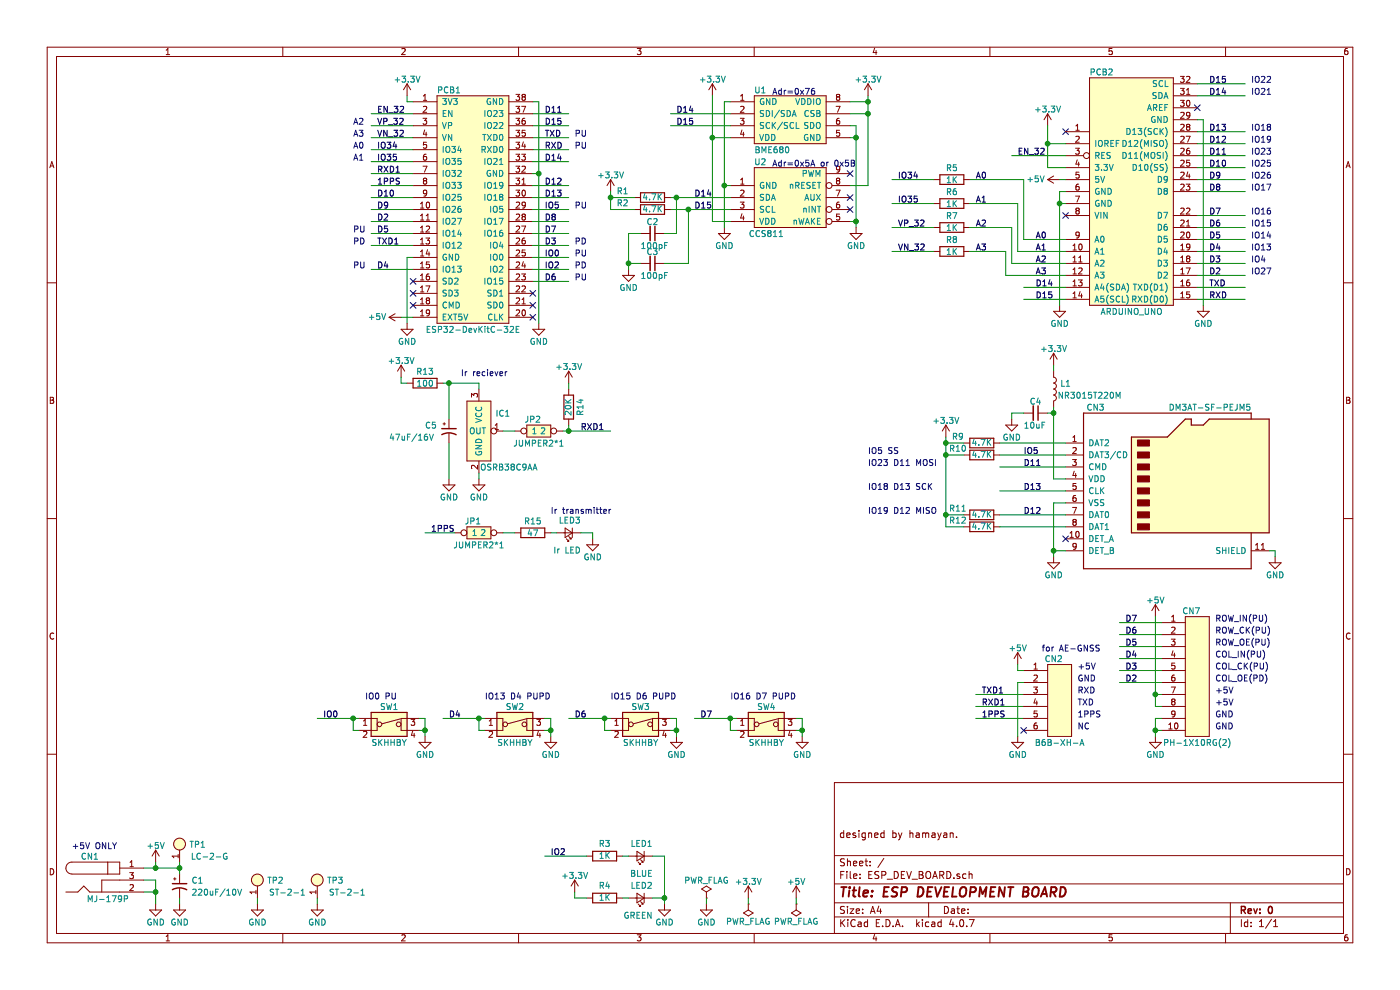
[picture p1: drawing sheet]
EESchema Schematic File Version 2
LIBS:power
LIBS:pcb_esp32-devkitc-32e
LIBS:pcb_ae-esp-wroom02-dev
LIBS:pcb_nucleo64_arduino
LIBS:cn_connectors
LIBS:cn_MJ-179P
LIBS:c_np_small
LIBS:cp1_small
LIBS:tb_lc-2-g
LIBS:led_LED3MM
LIBS:r_register
LIBS:pcb_arduino_uno
LIBS:cn_micro_sd_card_det
LIBS:l_Inductor
LIBS:sw_skhhby
LIBS:pcb_ae-gnss
LIBS:cn_ch005-2032lf
LIBS:pcb_bme680_strawberry-linux
LIBS:pcb_ccs811_strawberry-linux
LIBS:ic_osrb38c9aa
LIBS:jp_JUMPER
LIBS:ESP_DEV_BOARD-cache
EELAYER 25 0
EELAYER END
$Descr A4 11693 8268
encoding utf-8
Sheet 1 1
Title "ESP DEVELOPMENT BOARD"
Date ""
Rev "0"
Comp ""
Comment1 "designed by hamayan."
Comment2 ""
Comment3 ""
Comment4 ""
$EndDescr
$Comp
L pcb_ESP32-DevKitC-32E PCB1
U 1 1
P 3950 1750
F 0 "PCB1" H 3750 2750 50  0000 C CNN
F 1 "ESP32-DevKitC-32E" H 3950 750 50  0000 C CNN
F 2 "A01myFootPrint:pcb_ESP32-DevKitC" H 4050 1600 60  0001 C CNN
F 3 "" H 4050 1600 60  0001 C CNN
	1    3950 1750
	1    0    0    -1  
$EndComp
$Comp
L +3.3V #PWR01
U 1 1
P 6250 7500
F 0 "#PWR01" H 6250 7350 50  0001 C CNN
F 1 "+3.3V" H 6250 7640 50  0000 C CNN
F 2 "" H 6250 7500 50  0001 C CNN
F 3 "" H 6250 7500 50  0001 C CNN
	1    6250 7500
	1    0    0    -1  
$EndComp
$Comp
L +5V #PWR02
U 1 1
P 6650 7500
F 0 "#PWR02" H 6650 7350 50  0001 C CNN
F 1 "+5V" H 6650 7640 50  0000 C CNN
F 2 "" H 6650 7500 50  0001 C CNN
F 3 "" H 6650 7500 50  0001 C CNN
	1    6650 7500
	1    0    0    -1  
$EndComp
$Comp
L GND #PWR03
U 1 1
P 5900 7550
F 0 "#PWR03" H 5900 7300 50  0001 C CNN
F 1 "GND" H 5900 7400 50  0000 C CNN
F 2 "" H 5900 7550 50  0001 C CNN
F 3 "" H 5900 7550 50  0001 C CNN
	1    5900 7550
	1    0    0    -1  
$EndComp
$Comp
L PWR_FLAG #FLG04
U 1 1
P 5900 7500
F 0 "#FLG04" H 5900 7575 50  0001 C CNN
F 1 "PWR_FLAG" H 5900 7650 50  0000 C CNN
F 2 "" H 5900 7500 50  0001 C CNN
F 3 "" H 5900 7500 50  0001 C CNN
	1    5900 7500
	1    0    0    -1  
$EndComp
$Comp
L PWR_FLAG #FLG05
U 1 1
P 6250 7550
F 0 "#FLG05" H 6250 7625 50  0001 C CNN
F 1 "PWR_FLAG" H 6250 7700 50  0000 C CNN
F 2 "" H 6250 7550 50  0001 C CNN
F 3 "" H 6250 7550 50  0001 C CNN
	1    6250 7550
	-1   0    0    1   
$EndComp
$Comp
L PWR_FLAG #FLG06
U 1 1
P 6650 7550
F 0 "#FLG06" H 6650 7625 50  0001 C CNN
F 1 "PWR_FLAG" H 6650 7700 50  0000 C CNN
F 2 "" H 6650 7550 50  0001 C CNN
F 3 "" H 6650 7550 50  0001 C CNN
	1    6650 7550
	-1   0    0    1   
$EndComp
$Comp
L BARREL_JACK CN1
U 1 1
P 900 7350
F 0 "CN1" H 750 7550 50  0000 C CNN
F 1 "MJ-179P" H 900 7195 50  0000 C CNN
F 2 "A01myFootPrint:MJ-179P" H 900 7350 50  0001 C CNN
F 3 "" H 900 7350 50  0001 C CNN
	1    900  7350
	1    0    0    -1  
$EndComp
$Comp
L GND #PWR07
U 1 1
P 1300 7550
F 0 "#PWR07" H 1300 7300 50  0001 C CNN
F 1 "GND" H 1300 7400 50  0000 C CNN
F 2 "" H 1300 7550 50  0001 C CNN
F 3 "" H 1300 7550 50  0001 C CNN
	1    1300 7550
	1    0    0    -1  
$EndComp
Text Notes 600  7100 0    50   ~ 0
+5V ONLY\n
$Comp
L +5V #PWR08
U 1 1
P 1300 7200
F 0 "#PWR08" H 1300 7050 50  0001 C CNN
F 1 "+5V" H 1300 7340 50  0000 C CNN
F 2 "" H 1300 7200 50  0001 C CNN
F 3 "" H 1300 7200 50  0001 C CNN
	1    1300 7200
	1    0    0    -1  
$EndComp
$Comp
L CP1_Small C1
U 1 1
P 1500 7400
F 0 "C1" H 1600 7450 50  0000 L CNN
F 1 "220uF/10V" H 1600 7350 50  0000 L CNN
F 2 "A01myFootPrint:CP_Radial_D8.25mm_P3.80mm" H 1500 7400 50  0001 C CNN
F 3 "" H 1500 7400 50  0001 C CNN
	1    1500 7400
	1    0    0    -1  
$EndComp
$Comp
L GND #PWR09
U 1 1
P 1500 7550
F 0 "#PWR09" H 1500 7300 50  0001 C CNN
F 1 "GND" H 1500 7400 50  0000 C CNN
F 2 "" H 1500 7550 50  0001 C CNN
F 3 "" H 1500 7550 50  0001 C CNN
	1    1500 7550
	1    0    0    -1  
$EndComp
$Comp
L LC-2-G TP2
U 1 1
P 2150 7350
F 0 "TP2" H 2300 7350 50  0000 C CNN
F 1 "ST-2-1" H 2400 7250 50  0000 C CNN
F 2 "A01myFootPrint:LC-2-G" H 2150 7350 60  0001 C CNN
F 3 "" H 2150 7350 60  0001 C CNN
	1    2150 7350
	1    0    0    -1  
$EndComp
$Comp
L GND #PWR010
U 1 1
P 2150 7550
F 0 "#PWR010" H 2150 7300 50  0001 C CNN
F 1 "GND" H 2150 7400 50  0000 C CNN
F 2 "" H 2150 7550 50  0001 C CNN
F 3 "" H 2150 7550 50  0001 C CNN
	1    2150 7550
	1    0    0    -1  
$EndComp
$Comp
L LC-2-G TP1
U 1 1
P 1500 7050
F 0 "TP1" H 1650 7050 50  0000 C CNN
F 1 "LC-2-G" H 1750 6950 50  0000 C CNN
F 2 "A01myFootPrint:LC-2-G" H 1500 7050 60  0001 C CNN
F 3 "" H 1500 7050 60  0001 C CNN
	1    1500 7050
	1    0    0    -1  
$EndComp
$Comp
L +3.3V #PWR011
U 1 1
P 3400 800
F 0 "#PWR011" H 3400 650 50  0001 C CNN
F 1 "+3.3V" H 3400 940 50  0000 C CNN
F 2 "" H 3400 800 50  0001 C CNN
F 3 "" H 3400 800 50  0001 C CNN
	1    3400 800 
	1    0    0    -1  
$EndComp
$Comp
L +5V #PWR012
U 1 1
P 3350 2650
F 0 "#PWR012" H 3350 2500 50  0001 C CNN
F 1 "+5V" V 3350 2850 50  0000 C CNN
F 2 "" H 3350 2650 50  0001 C CNN
F 3 "" H 3350 2650 50  0001 C CNN
	1    3350 2650
	0    -1   -1   0   
$EndComp
$Comp
L GND #PWR013
U 1 1
P 3400 2700
F 0 "#PWR013" H 3400 2450 50  0001 C CNN
F 1 "GND" H 3400 2550 50  0000 C CNN
F 2 "" H 3400 2700 50  0001 C CNN
F 3 "" H 3400 2700 50  0001 C CNN
	1    3400 2700
	1    0    0    -1  
$EndComp
$Comp
L GND #PWR014
U 1 1
P 4500 2700
F 0 "#PWR014" H 4500 2450 50  0001 C CNN
F 1 "GND" H 4500 2550 50  0000 C CNN
F 2 "" H 4500 2700 50  0001 C CNN
F 3 "" H 4500 2700 50  0001 C CNN
	1    4500 2700
	1    0    0    -1  
$EndComp
NoConn ~ 4450 2650
NoConn ~ 4450 2550
NoConn ~ 4450 2450
NoConn ~ 3450 2550
NoConn ~ 3450 2450
NoConn ~ 3450 2350
Text Label 3150 950  0    50   ~ 0
EN_32
Text Label 3150 1250 0    50   ~ 0
IO34
Text Label 3150 1350 0    50   ~ 0
IO35
Text Label 3150 1450 0    50   ~ 0
RXD1
Text Label 3150 1550 0    50   ~ 0
1PPS
Text Label 3150 1650 0    50   ~ 0
D10
Text Label 3150 1750 0    50   ~ 0
D9
Text Label 3150 1850 0    50   ~ 0
D2
Text Label 3150 1950 0    50   ~ 0
D5
Text Label 3150 2050 0    50   ~ 0
TXD1
Text Label 3150 2250 0    50   ~ 0
D4
Text Label 4550 950  0    50   ~ 0
D11
Text Label 4550 1050 0    50   ~ 0
D15
Text Label 4550 1350 0    50   ~ 0
D14
Text Label 4550 1550 0    50   ~ 0
D12
Text Label 4550 1650 0    50   ~ 0
D13
Text Label 4550 1750 0    50   ~ 0
IO5
Text Label 4550 1850 0    50   ~ 0
D8
Text Label 4550 1950 0    50   ~ 0
D7
Text Label 4550 2050 0    50   ~ 0
D3
Text Label 4550 2150 0    50   ~ 0
IO0
Text Label 4550 2250 0    50   ~ 0
IO2
Text Label 4550 2350 0    50   ~ 0
D6
NoConn ~ 8900 1100
$Comp
L +3.3V #PWR015
U 1 1
P 8750 1050
F 0 "#PWR015" H 8750 900 50  0001 C CNN
F 1 "+3.3V" H 8750 1190 50  0000 C CNN
F 2 "" H 8750 1050 50  0001 C CNN
F 3 "" H 8750 1050 50  0001 C CNN
	1    8750 1050
	1    0    0    -1  
$EndComp
$Comp
L GND #PWR016
U 1 1
P 8850 2550
F 0 "#PWR016" H 8850 2300 50  0001 C CNN
F 1 "GND" H 8850 2400 50  0000 C CNN
F 2 "" H 8850 2550 50  0001 C CNN
F 3 "" H 8850 2550 50  0001 C CNN
	1    8850 2550
	1    0    0    -1  
$EndComp
$Comp
L +5V #PWR017
U 1 1
P 8850 1500
F 0 "#PWR017" H 8850 1350 50  0001 C CNN
F 1 "+5V" V 8850 1700 50  0000 C CNN
F 2 "" H 8850 1500 50  0001 C CNN
F 3 "" H 8850 1500 50  0001 C CNN
	1    8850 1500
	0    -1   -1   0   
$EndComp
NoConn ~ 8900 1800
$Comp
L GND #PWR018
U 1 1
P 10050 2550
F 0 "#PWR018" H 10050 2300 50  0001 C CNN
F 1 "GND" H 10050 2400 50  0000 C CNN
F 2 "" H 10050 2550 50  0001 C CNN
F 3 "" H 10050 2550 50  0001 C CNN
	1    10050 2550
	1    0    0    -1  
$EndComp
NoConn ~ 10000 900 
Text Label 3150 1050 0    50   ~ 0
VP_32
Text Label 3150 1150 0    50   ~ 0
VN_32
Text Label 8650 2000 0    50   ~ 0
A0
Text Label 8650 2100 0    50   ~ 0
A1
Text Label 8650 2200 0    50   ~ 0
A2
Text Label 8650 2300 0    50   ~ 0
A3
Text Label 10100 700  0    50   ~ 0
D15
Text Label 10100 800  0    50   ~ 0
D14
Text Label 10100 1100 0    50   ~ 0
D13
Text Label 10100 1200 0    50   ~ 0
D12
Text Label 10100 1300 0    50   ~ 0
D11
Text Label 10100 1400 0    50   ~ 0
D10
Text Label 10100 1500 0    50   ~ 0
D9
Text Label 10100 1600 0    50   ~ 0
D8
Text Label 10100 1800 0    50   ~ 0
D7
Text Label 10100 1900 0    50   ~ 0
D6
Text Label 10100 2000 0    50   ~ 0
D5
Text Label 10100 2100 0    50   ~ 0
D4
Text Label 10100 2200 0    50   ~ 0
D3
Text Label 10100 2300 0    50   ~ 0
D2
Text Label 10100 2400 0    50   ~ 0
TXD
Text Label 10100 2500 0    50   ~ 0
RXD
$Comp
L pcb_ARDUINO_UNO PCB2
U 1 1
P 9450 1800
F 0 "PCB2" H 9200 3000 50  0000 C CNN
F 1 "ARDUINO_UNO" H 9450 1000 50  0000 C CNN
F 2 "A01myFootPrint:pcb_ARDUINO_UNO" H 10000 1700 60  0001 C CNN
F 3 "" H 10000 1700 60  0001 C CNN
	1    9450 1800
	1    0    0    -1  
$EndComp
Text Label 7500 1900 0    50   ~ 0
VP_32
Text Label 7500 2100 0    50   ~ 0
VN_32
$Comp
L R R7
U 1 1
P 7950 1900
F 0 "R7" V 7850 1900 50  0000 C CNN
F 1 "1K" V 7950 1900 50  0000 C CNN
F 2 "A01myFootPrint:C_0603" V 7880 1900 50  0001 C CNN
F 3 "" H 7950 1900 50  0001 C CNN
	1    7950 1900
	0    1    1    0   
$EndComp
Text Label 7500 1500 0    50   ~ 0
IO34
Text Label 8150 1900 0    50   ~ 0
A2
$Comp
L R R8
U 1 1
P 7950 2100
F 0 "R8" V 7850 2100 50  0000 C CNN
F 1 "1K" V 7950 2100 50  0000 C CNN
F 2 "A01myFootPrint:C_0603" V 7880 2100 50  0001 C CNN
F 3 "" H 7950 2100 50  0001 C CNN
	1    7950 2100
	0    1    1    0   
$EndComp
Text Label 7500 1700 0    50   ~ 0
IO35
Text Label 8150 2100 0    50   ~ 0
A3
$Comp
L R R5
U 1 1
P 7950 1500
F 0 "R5" V 7850 1500 50  0000 C CNN
F 1 "1K" V 7950 1500 50  0000 C CNN
F 2 "A01myFootPrint:C_0603" V 7880 1500 50  0001 C CNN
F 3 "" H 7950 1500 50  0001 C CNN
	1    7950 1500
	0    1    1    0   
$EndComp
Text Label 8150 1500 0    50   ~ 0
A0
$Comp
L R R6
U 1 1
P 7950 1700
F 0 "R6" V 7850 1700 50  0000 C CNN
F 1 "1K" V 7950 1700 50  0000 C CNN
F 2 "A01myFootPrint:C_0603" V 7880 1700 50  0001 C CNN
F 3 "" H 7950 1700 50  0001 C CNN
	1    7950 1700
	0    1    1    0   
$EndComp
Text Label 8150 1700 0    50   ~ 0
A1
Text Label 8500 1300 0    50   ~ 0
EN_32
Text Label 4550 1150 0    50   ~ 0
TXD
Text Label 4550 1250 0    50   ~ 0
RXD
$Comp
L 10PIN CN7
U 1 1
P 10000 5550
F 0 "CN7" H 9950 6000 50  0000 C CNN
F 1 "PH-1X10RG(2)" H 10000 4900 50  0000 C CNN
F 2 "A01myFootPrint:cn_PH-1X10RG_2" H 10000 5550 60  0001 C CNN
F 3 "" H 10000 5550 60  0001 C CNN
	1    10000 5550
	1    0    0    -1  
$EndComp
Text Notes 10150 5200 0    50   ~ 0
ROW_IN(PU)\n
Text Notes 10150 5300 0    50   ~ 0
ROW_CK(PU)\n
Text Notes 10150 5400 0    50   ~ 0
ROW_OE(PU)\n
Text Notes 10150 5500 0    50   ~ 0
COL_IN(PU)\n
Text Notes 10150 5600 0    50   ~ 0
COL_CK(PU)\n
Text Notes 10150 5700 0    50   ~ 0
COL_OE(PD)\n
Text Notes 10150 5800 0    50   ~ 0
+5V\n
Text Notes 10150 5900 0    50   ~ 0
+5V\n
Text Notes 10150 6000 0    50   ~ 0
GND
Text Notes 10150 6100 0    50   ~ 0
GND
$Comp
L GND #PWR019
U 1 1
P 9650 6150
F 0 "#PWR019" H 9650 5900 50  0001 C CNN
F 1 "GND" H 9650 6000 50  0000 C CNN
F 2 "" H 9650 6150 50  0001 C CNN
F 3 "" H 9650 6150 50  0001 C CNN
	1    9650 6150
	1    0    0    -1  
$EndComp
$Comp
L +5V #PWR020
U 1 1
P 9650 5150
F 0 "#PWR020" H 9650 5000 50  0001 C CNN
F 1 "+5V" H 9650 5290 50  0000 C CNN
F 2 "" H 9650 5150 50  0001 C CNN
F 3 "" H 9650 5150 50  0001 C CNN
	1    9650 5150
	1    0    0    -1  
$EndComp
Text Label 9400 5700 0    50   ~ 0
D2
Text Label 9400 5600 0    50   ~ 0
D3
Text Label 9400 5500 0    50   ~ 0
D4
Text Label 9400 5400 0    50   ~ 0
D5
Text Label 9400 5300 0    50   ~ 0
D6
Text Label 9400 5200 0    50   ~ 0
D7
Text Notes 4800 1750 0    50   ~ 0
PU
Text Notes 4800 2150 0    50   ~ 0
PU
Text Notes 4800 2250 0    50   ~ 0
PD
Text Notes 2950 1050 0    50   ~ 0
A2\n
Text Notes 2950 1150 0    50   ~ 0
A3\n
Text Notes 2950 1250 0    50   ~ 0
A0\n
Text Notes 2950 1350 0    50   ~ 0
A1\n
Text Notes 2950 2050 0    50   ~ 0
PD\n
Text Notes 10450 1800 0    50   ~ 0
IO16\n
Text Notes 10450 700  0    50   ~ 0
IO22\n
Text Notes 10450 1200 0    50   ~ 0
IO19\n
Text Notes 10450 800  0    50   ~ 0
IO21\n
Text Notes 10450 1100 0    50   ~ 0
IO18\n
Text Notes 10450 1300 0    50   ~ 0
IO23\n
Text Notes 10450 1400 0    50   ~ 0
IO25\n
Text Notes 10450 1500 0    50   ~ 0
IO26\n
Text Notes 10450 1600 0    50   ~ 0
IO17\n
Text Notes 10450 1900 0    50   ~ 0
IO15\n
Text Notes 10450 2000 0    50   ~ 0
IO14\n
Text Notes 10450 2100 0    50   ~ 0
IO13\n
Text Notes 10450 2200 0    50   ~ 0
IO4\n
Text Notes 10450 2300 0    50   ~ 0
IO27\n
$Comp
L R R3
U 1 1
P 5050 7150
F 0 "R3" V 5150 7150 50  0000 C CNN
F 1 "1K" V 5050 7150 50  0000 C CNN
F 2 "A01myFootPrint:C_0603" V 4980 7150 50  0001 C CNN
F 3 "" H 5050 7150 50  0001 C CNN
	1    5050 7150
	0    -1   -1   0   
$EndComp
$Comp
L LED LED1
U 1 1
P 5350 7150
F 0 "LED1" H 5250 7050 50  0000 L CNN
F 1 "BLUE" H 5250 7300 50  0000 L CNN
F 2 "A01myFootPrint:C_0603" V 5350 7150 50  0001 C CNN
F 3 "" V 5350 7150 50  0001 C CNN
	1    5350 7150
	-1   0    0    1   
$EndComp
Text Label 4600 7150 0    50   ~ 0
IO2
$Comp
L R R4
U 1 1
P 5050 7500
F 0 "R4" V 5150 7500 50  0000 C CNN
F 1 "1K" V 5050 7500 50  0000 C CNN
F 2 "A01myFootPrint:C_0603" V 4980 7500 50  0001 C CNN
F 3 "" H 5050 7500 50  0001 C CNN
	1    5050 7500
	0    -1   -1   0   
$EndComp
$Comp
L LED LED2
U 1 1
P 5350 7500
F 0 "LED2" H 5250 7400 50  0000 L CNN
F 1 "GREEN" H 5250 7650 50  0000 L CNN
F 2 "A01myFootPrint:C_0603" V 5350 7500 50  0001 C CNN
F 3 "" V 5350 7500 50  0001 C CNN
	1    5350 7500
	-1   0    0    1   
$EndComp
$Comp
L GND #PWR021
U 1 1
P 5550 7550
F 0 "#PWR021" H 5550 7300 50  0001 C CNN
F 1 "GND" H 5550 7400 50  0000 C CNN
F 2 "" H 5550 7550 50  0001 C CNN
F 3 "" H 5550 7550 50  0001 C CNN
	1    5550 7550
	1    0    0    -1  
$EndComp
$Comp
L +3.3V #PWR022
U 1 1
P 4800 7450
F 0 "#PWR022" H 4800 7300 50  0001 C CNN
F 1 "+3.3V" H 4800 7590 50  0000 C CNN
F 2 "" H 4800 7450 50  0001 C CNN
F 3 "" H 4800 7450 50  0001 C CNN
	1    4800 7450
	1    0    0    -1  
$EndComp
Text Notes 2950 1950 0    50   ~ 0
PU
Text Notes 2950 2250 0    50   ~ 0
PU
Text Notes 4800 2350 0    50   ~ 0
PU
Text Notes 4800 2050 0    50   ~ 0
PD
Text Notes 4800 1150 0    50   ~ 0
PU
Text Notes 4800 1250 0    50   ~ 0
PU
$Comp
L Micro_SD_Card_Det_Hirose_DM3AT CN3
U 1 1
P 9800 4100
F 0 "CN3" H 9150 4800 50  0000 C CNN
F 1 "DM3AT-SF-PEJM5" H 10450 4800 50  0000 R CNN
F 2 "A01myFootPrint:cn_DM3AT-SF-PEJM5" H 11850 4800 50  0001 C CNN
F 3 "" H 9800 4200 50  0001 C CNN
	1    9800 4100
	1    0    0    -1  
$EndComp
NoConn ~ 8900 4500
$Comp
L GND #PWR023
U 1 1
P 10650 4650
F 0 "#PWR023" H 10650 4400 50  0001 C CNN
F 1 "GND" H 10650 4500 50  0000 C CNN
F 2 "" H 10650 4650 50  0001 C CNN
F 3 "" H 10650 4650 50  0001 C CNN
	1    10650 4650
	1    0    0    -1  
$EndComp
$Comp
L GND #PWR024
U 1 1
P 8800 4650
F 0 "#PWR024" H 8800 4400 50  0001 C CNN
F 1 "GND" H 8800 4500 50  0000 C CNN
F 2 "" H 8800 4650 50  0001 C CNN
F 3 "" H 8800 4650 50  0001 C CNN
	1    8800 4650
	1    0    0    -1  
$EndComp
$Comp
L L L1
U 1 1
P 8800 3250
F 0 "L1" H 8900 3300 50  0000 C CNN
F 1 "NR3015T220M" H 9100 3200 50  0000 C CNN
F 2 "A01myFootPrint:NR3010" H 8800 3250 50  0001 C CNN
F 3 "" H 8800 3250 50  0001 C CNN
	1    8800 3250
	1    0    0    -1  
$EndComp
$Comp
L +3.3V #PWR025
U 1 1
P 8800 3050
F 0 "#PWR025" H 8800 2900 50  0001 C CNN
F 1 "+3.3V" H 8800 3190 50  0000 C CNN
F 2 "" H 8800 3050 50  0001 C CNN
F 3 "" H 8800 3050 50  0001 C CNN
	1    8800 3050
	1    0    0    -1  
$EndComp
$Comp
L C_Small C4
U 1 1
P 8650 3450
F 0 "C4" V 8550 3400 50  0000 L CNN
F 1 "10uF" V 8750 3350 50  0000 L CNN
F 2 "A01myFootPrint:C_0805" H 8650 3450 50  0001 C CNN
F 3 "" H 8650 3450 50  0001 C CNN
	1    8650 3450
	0    1    1    0   
$EndComp
$Comp
L GND #PWR026
U 1 1
P 8450 3500
F 0 "#PWR026" H 8450 3250 50  0001 C CNN
F 1 "GND" H 8450 3350 50  0000 C CNN
F 2 "" H 8450 3500 50  0001 C CNN
F 3 "" H 8450 3500 50  0001 C CNN
	1    8450 3500
	1    0    0    -1  
$EndComp
Text Label 8550 4100 0    50   ~ 0
D13
Text Label 8550 3900 0    50   ~ 0
D11
Text Notes 7250 4100 0    50   ~ 0
IO18 D13 SCK\n
Text Notes 7250 4300 0    50   ~ 0
IO19 D12 MISO\n
Text Notes 7250 3900 0    50   ~ 0
IO23 D11 MOSI\n
Text Notes 7250 3800 0    50   ~ 0
IO5 SS\n
Text Label 8550 4300 0    50   ~ 0
D12
Text Label 8550 3800 0    50   ~ 0
IO5
$Comp
L R R12
U 1 1
P 8200 4400
F 0 "R12" V 8250 4600 50  0000 C CNN
F 1 "4.7K" V 8200 4400 50  0000 C CNN
F 2 "A01myFootPrint:C_0603" V 8130 4400 50  0001 C CNN
F 3 "" H 8200 4400 50  0001 C CNN
	1    8200 4400
	0    -1   -1   0   
$EndComp
$Comp
L +3.3V #PWR027
U 1 1
P 7900 3650
F 0 "#PWR027" H 7900 3500 50  0001 C CNN
F 1 "+3.3V" H 7900 3790 50  0000 C CNN
F 2 "" H 7900 3650 50  0001 C CNN
F 3 "" H 7900 3650 50  0001 C CNN
	1    7900 3650
	1    0    0    -1  
$EndComp
$Comp
L R R11
U 1 1
P 8200 4300
F 0 "R11" V 8250 4500 50  0000 C CNN
F 1 "4.7K" V 8200 4300 50  0000 C CNN
F 2 "A01myFootPrint:C_0603" V 8130 4300 50  0001 C CNN
F 3 "" H 8200 4300 50  0001 C CNN
	1    8200 4300
	0    -1   -1   0   
$EndComp
$Comp
L R R10
U 1 1
P 8200 3800
F 0 "R10" V 8250 4000 50  0000 C CNN
F 1 "4.7K" V 8200 3800 50  0000 C CNN
F 2 "A01myFootPrint:C_0603" V 8130 3800 50  0001 C CNN
F 3 "" H 8200 3800 50  0001 C CNN
	1    8200 3800
	0    -1   -1   0   
$EndComp
$Comp
L R R9
U 1 1
P 8200 3700
F 0 "R9" V 8250 3900 50  0000 C CNN
F 1 "4.7K" V 8200 3700 50  0000 C CNN
F 2 "A01myFootPrint:C_0603" V 8130 3700 50  0001 C CNN
F 3 "" H 8200 3700 50  0001 C CNN
	1    8200 3700
	0    -1   -1   0   
$EndComp
$Comp
L LC-2-G TP3
U 1 1
P 2650 7350
F 0 "TP3" H 2800 7350 50  0000 C CNN
F 1 "ST-2-1" H 2900 7250 50  0000 C CNN
F 2 "A01myFootPrint:LC-2-G" H 2650 7350 60  0001 C CNN
F 3 "" H 2650 7350 60  0001 C CNN
	1    2650 7350
	1    0    0    -1  
$EndComp
$Comp
L GND #PWR028
U 1 1
P 2650 7550
F 0 "#PWR028" H 2650 7300 50  0001 C CNN
F 1 "GND" H 2650 7400 50  0000 C CNN
F 2 "" H 2650 7550 50  0001 C CNN
F 3 "" H 2650 7550 50  0001 C CNN
	1    2650 7550
	1    0    0    -1  
$EndComp
$Comp
L SKHHBY SW1
U 1 1
P 3250 6050
F 0 "SW1" H 3250 6200 50  0000 C CNN
F 1 "SKHHBY" H 3250 5900 50  0000 C CNN
F 2 "A01myFootPrint:SKHHBY" H 3250 6050 50  0001 C CNN
F 3 "" H 3250 6050 50  0001 C CNN
	1    3250 6050
	1    0    0    -1  
$EndComp
Text Label 8200 6000 0    50   ~ 0
1PPS
Text Label 8200 5800 0    50   ~ 0
TXD1
Text Label 8200 5900 0    50   ~ 0
RXD1
Text Label 8650 2400 0    50   ~ 0
D14
Text Label 8650 2500 0    50   ~ 0
D15
$Comp
L GND #PWR029
U 1 1
P 3550 6150
F 0 "#PWR029" H 3550 5900 50  0001 C CNN
F 1 "GND" H 3550 6000 50  0000 C CNN
F 2 "" H 3550 6150 50  0001 C CNN
F 3 "" H 3550 6150 50  0001 C CNN
	1    3550 6150
	1    0    0    -1  
$EndComp
Text Label 2700 6000 0    50   ~ 0
IO0
Text Notes 6100 5850 0    50   ~ 0
IO16 D7 PUPD
Text Notes 5100 5850 0    50   ~ 0
IO15 D6 PUPD
Text Notes 4050 5850 0    50   ~ 0
IO13 D4 PUPD
Text Notes 3050 5850 0    50   ~ 0
IO0 PU
$Comp
L SKHHBY SW2
U 1 1
P 4300 6050
F 0 "SW2" H 4300 6200 50  0000 C CNN
F 1 "SKHHBY" H 4300 5900 50  0000 C CNN
F 2 "A01myFootPrint:SKHHBY" H 4300 6050 50  0001 C CNN
F 3 "" H 4300 6050 50  0001 C CNN
	1    4300 6050
	1    0    0    -1  
$EndComp
$Comp
L GND #PWR030
U 1 1
P 4600 6150
F 0 "#PWR030" H 4600 5900 50  0001 C CNN
F 1 "GND" H 4600 6000 50  0000 C CNN
F 2 "" H 4600 6150 50  0001 C CNN
F 3 "" H 4600 6150 50  0001 C CNN
	1    4600 6150
	1    0    0    -1  
$EndComp
Text Label 3750 6000 0    50   ~ 0
D4
$Comp
L SKHHBY SW3
U 1 1
P 5350 6050
F 0 "SW3" H 5350 6200 50  0000 C CNN
F 1 "SKHHBY" H 5350 5900 50  0000 C CNN
F 2 "A01myFootPrint:SKHHBY" H 5350 6050 50  0001 C CNN
F 3 "" H 5350 6050 50  0001 C CNN
	1    5350 6050
	1    0    0    -1  
$EndComp
$Comp
L GND #PWR031
U 1 1
P 5650 6150
F 0 "#PWR031" H 5650 5900 50  0001 C CNN
F 1 "GND" H 5650 6000 50  0000 C CNN
F 2 "" H 5650 6150 50  0001 C CNN
F 3 "" H 5650 6150 50  0001 C CNN
	1    5650 6150
	1    0    0    -1  
$EndComp
Text Label 4800 6000 0    50   ~ 0
D6
$Comp
L SKHHBY SW4
U 1 1
P 6400 6050
F 0 "SW4" H 6400 6200 50  0000 C CNN
F 1 "SKHHBY" H 6400 5900 50  0000 C CNN
F 2 "A01myFootPrint:SKHHBY" H 6400 6050 50  0001 C CNN
F 3 "" H 6400 6050 50  0001 C CNN
	1    6400 6050
	1    0    0    -1  
$EndComp
$Comp
L GND #PWR032
U 1 1
P 6700 6150
F 0 "#PWR032" H 6700 5900 50  0001 C CNN
F 1 "GND" H 6700 6000 50  0000 C CNN
F 2 "" H 6700 6150 50  0001 C CNN
F 3 "" H 6700 6150 50  0001 C CNN
	1    6700 6150
	1    0    0    -1  
$EndComp
Text Label 5850 6000 0    50   ~ 0
D7
$Comp
L pcb_BME680_strawberry-linux U1
U 1 1
P 6600 1000
F 0 "U1" H 6350 1250 50  0000 C CNN
F 1 "BME680" H 6450 750 50  0000 C CNN
F 2 "A01myFootPrint:pcb_BME680_strawberry-linux" H 6600 1000 50  0001 C CNN
F 3 "" H 6600 1000 50  0001 C CNN
	1    6600 1000
	1    0    0    -1  
$EndComp
$Comp
L pcb_CCS811_strawberry-linux U2
U 1 1
P 6600 1700
F 0 "U2" H 6350 2050 50  0000 C CNN
F 1 "CCS811" H 6400 1450 50  0000 C CNN
F 2 "A01myFootPrint:pcb_CCS811_strawberry-linux" H 6600 1500 50  0001 C CNN
F 3 "" H 6600 1500 50  0001 C CNN
	1    6600 1700
	1    0    0    -1  
$EndComp
$Comp
L GND #PWR033
U 1 1
P 6050 1900
F 0 "#PWR033" H 6050 1650 50  0001 C CNN
F 1 "GND" H 6050 1750 50  0000 C CNN
F 2 "" H 6050 1900 50  0001 C CNN
F 3 "" H 6050 1900 50  0001 C CNN
	1    6050 1900
	1    0    0    -1  
$EndComp
$Comp
L +3.3V #PWR034
U 1 1
P 5950 800
F 0 "#PWR034" H 5950 650 50  0001 C CNN
F 1 "+3.3V" H 5950 940 50  0000 C CNN
F 2 "" H 5950 800 50  0001 C CNN
F 3 "" H 5950 800 50  0001 C CNN
	1    5950 800 
	1    0    0    -1  
$EndComp
Wire Wire Line
	5900 7500 5900 7550
Wire Wire Line
	6250 7500 6250 7550
Wire Wire Line
	6650 7500 6650 7550
Wire Wire Line
	1200 7450 1300 7450
Wire Wire Line
	1300 7350 1300 7550
Wire Wire Line
	1200 7350 1300 7350
Connection ~ 1300 7450
Wire Wire Line
	1200 7250 1500 7250
Wire Wire Line
	1300 7250 1300 7200
Wire Wire Line
	1500 7200 1500 7300
Wire Wire Line
	1500 7500 1500 7550
Wire Wire Line
	2150 7500 2150 7550
Wire Wire Line
	3450 850  3400 850 
Wire Wire Line
	3400 850  3400 800 
Wire Wire Line
	3400 2700 3400 2150
Wire Wire Line
	3400 2150 3450 2150
Wire Wire Line
	3350 2650 3450 2650
Wire Wire Line
	4500 850  4500 2700
Wire Wire Line
	4500 1450 4450 1450
Wire Wire Line
	4500 850  4450 850 
Connection ~ 4500 1450
Wire Wire Line
	3450 950  3100 950 
Wire Wire Line
	3450 1250 3100 1250
Wire Wire Line
	3450 1350 3100 1350
Wire Wire Line
	3450 1450 3100 1450
Wire Wire Line
	3450 1550 3100 1550
Wire Wire Line
	3450 1650 3100 1650
Wire Wire Line
	3450 1750 3100 1750
Wire Wire Line
	3450 1850 3100 1850
Wire Wire Line
	3450 1950 3100 1950
Wire Wire Line
	3450 2050 3100 2050
Wire Wire Line
	3450 2250 3100 2250
Wire Wire Line
	4450 950  4750 950 
Wire Wire Line
	4450 1050 4750 1050
Wire Wire Line
	4450 1350 4750 1350
Wire Wire Line
	4450 1550 4750 1550
Wire Wire Line
	4450 1650 4750 1650
Wire Wire Line
	4450 1750 4750 1750
Wire Wire Line
	4450 1850 4750 1850
Wire Wire Line
	4450 1950 4750 1950
Wire Wire Line
	4450 2050 4750 2050
Wire Wire Line
	4450 2150 4750 2150
Wire Wire Line
	4450 2250 4750 2250
Wire Wire Line
	4450 2350 4750 2350
Connection ~ 1500 7250
Connection ~ 1300 7250
Wire Wire Line
	8750 1400 8900 1400
Wire Wire Line
	8750 1050 8750 1400
Wire Wire Line
	8900 1200 8750 1200
Connection ~ 8750 1200
Wire Wire Line
	8850 1600 8850 2550
Wire Wire Line
	8850 1700 8900 1700
Wire Wire Line
	8900 1600 8850 1600
Connection ~ 8850 1700
Wire Wire Line
	8900 1500 8850 1500
Wire Wire Line
	10050 2550 10050 1000
Wire Wire Line
	10050 1000 10000 1000
Wire Wire Line
	3450 1050 3100 1050
Wire Wire Line
	3450 1150 3100 1150
Wire Wire Line
	8500 2100 8900 2100
Wire Wire Line
	8450 2200 8900 2200
Wire Wire Line
	8400 2300 8900 2300
Wire Wire Line
	10000 700  10400 700 
Wire Wire Line
	10000 800  10400 800 
Wire Wire Line
	10000 1100 10400 1100
Wire Wire Line
	10000 1200 10400 1200
Wire Wire Line
	10000 1300 10400 1300
Wire Wire Line
	10000 1400 10400 1400
Wire Wire Line
	10000 1500 10400 1500
Wire Wire Line
	10000 1600 10400 1600
Wire Wire Line
	10000 1800 10400 1800
Wire Wire Line
	10000 1900 10400 1900
Wire Wire Line
	10000 2000 10400 2000
Wire Wire Line
	10000 2100 10400 2100
Wire Wire Line
	10000 2200 10400 2200
Wire Wire Line
	10000 2300 10400 2300
Wire Wire Line
	10000 2400 10400 2400
Wire Wire Line
	10000 2500 10400 2500
Wire Wire Line
	7800 1900 7450 1900
Wire Wire Line
	8100 1900 8450 1900
Wire Wire Line
	7800 2100 7450 2100
Wire Wire Line
	8100 2100 8400 2100
Wire Wire Line
	7800 1500 7450 1500
Wire Wire Line
	7800 1700 7450 1700
Wire Wire Line
	8100 1700 8500 1700
Wire Wire Line
	8450 1300 8900 1300
Wire Wire Line
	4450 1250 4750 1250
Wire Wire Line
	4450 1150 4750 1150
Wire Wire Line
	9650 6000 9650 6150
Wire Wire Line
	9650 6100 9700 6100
Wire Wire Line
	9700 6000 9650 6000
Connection ~ 9650 6100
Wire Wire Line
	9700 5800 9650 5800
Wire Wire Line
	9650 5150 9650 5900
Wire Wire Line
	9650 5900 9700 5900
Connection ~ 9650 5800
Wire Wire Line
	9700 5200 9350 5200
Wire Wire Line
	9700 5300 9350 5300
Wire Wire Line
	9700 5400 9350 5400
Wire Wire Line
	9700 5500 9350 5500
Wire Wire Line
	9700 5600 9350 5600
Wire Wire Line
	9700 5700 9350 5700
Wire Wire Line
	5450 7150 5550 7150
Wire Wire Line
	5550 7150 5550 7550
Wire Wire Line
	5250 7150 5200 7150
Wire Wire Line
	4900 7150 4550 7150
Wire Wire Line
	5550 7500 5450 7500
Wire Wire Line
	5250 7500 5200 7500
Connection ~ 5550 7500
Wire Wire Line
	4900 7500 4800 7500
Wire Wire Line
	4800 7500 4800 7450
Wire Wire Line
	10600 4600 10650 4600
Wire Wire Line
	10650 4600 10650 4650
Wire Wire Line
	8800 4200 8800 4650
Wire Wire Line
	8800 4600 8900 4600
Wire Wire Line
	8800 4200 8900 4200
Connection ~ 8800 4600
Wire Wire Line
	8550 3450 8450 3450
Wire Wire Line
	8450 3450 8450 3500
Wire Wire Line
	8750 3450 8800 3450
Wire Wire Line
	8800 3400 8800 4000
Wire Wire Line
	8800 3050 8800 3100
Wire Wire Line
	8800 4000 8900 4000
Connection ~ 8800 3450
Wire Wire Line
	8900 4100 8350 4100
Wire Wire Line
	8900 3900 8350 3900
Wire Wire Line
	8900 3800 8350 3800
Wire Wire Line
	8900 4300 8350 4300
Wire Wire Line
	8350 4400 8900 4400
Wire Wire Line
	8350 3700 8900 3700
Wire Wire Line
	7900 4300 8050 4300
Wire Wire Line
	7900 3650 7900 4400
Wire Wire Line
	7900 4400 8050 4400
Connection ~ 7900 4300
Wire Wire Line
	8050 3800 7900 3800
Connection ~ 7900 3800
Wire Wire Line
	8050 3700 7900 3700
Connection ~ 7900 3700
Wire Wire Line
	2650 7500 2650 7550
Wire Wire Line
	8100 1500 8550 1500
Wire Wire Line
	8550 2000 8900 2000
Wire Wire Line
	8400 2100 8400 2300
Wire Wire Line
	8450 1900 8450 2200
Wire Wire Line
	8500 1700 8500 2100
Wire Wire Line
	8550 1500 8550 2000
Wire Wire Line
	8550 5800 8150 5800
Wire Wire Line
	8550 5900 8150 5900
Wire Wire Line
	8550 6000 8150 6000
Wire Wire Line
	8900 2400 8550 2400
Wire Wire Line
	8900 2500 8550 2500
Wire Wire Line
	3500 6100 3550 6100
Wire Wire Line
	3550 6000 3550 6150
Wire Wire Line
	3500 6000 3550 6000
Connection ~ 3550 6100
Wire Wire Line
	3000 6100 2950 6100
Wire Wire Line
	2950 6100 2950 6000
Wire Wire Line
	2650 6000 3000 6000
Connection ~ 2950 6000
Wire Wire Line
	4550 6100 4600 6100
Wire Wire Line
	4600 6000 4600 6150
Wire Wire Line
	4550 6000 4600 6000
Connection ~ 4600 6100
Wire Wire Line
	4050 6100 4000 6100
Wire Wire Line
	4000 6100 4000 6000
Wire Wire Line
	3700 6000 4050 6000
Connection ~ 4000 6000
Wire Wire Line
	5600 6100 5650 6100
Wire Wire Line
	5650 6000 5650 6150
Wire Wire Line
	5600 6000 5650 6000
Connection ~ 5650 6100
Wire Wire Line
	5100 6100 5050 6100
Wire Wire Line
	5050 6100 5050 6000
Wire Wire Line
	4750 6000 5100 6000
Connection ~ 5050 6000
Wire Wire Line
	6650 6100 6700 6100
Wire Wire Line
	6700 6000 6700 6150
Wire Wire Line
	6650 6000 6700 6000
Connection ~ 6700 6100
Wire Wire Line
	6150 6100 6100 6100
Wire Wire Line
	6100 6100 6100 6000
Wire Wire Line
	5800 6000 6150 6000
Connection ~ 6100 6000
Wire Wire Line
	6050 850  6050 1900
Wire Wire Line
	6050 1550 6100 1550
Wire Wire Line
	6050 850  6100 850 
Connection ~ 6050 1550
Wire Wire Line
	5950 800  5950 1850
Wire Wire Line
	5950 1150 6100 1150
Wire Wire Line
	5950 1850 6100 1850
Connection ~ 5950 1150
Wire Wire Line
	6100 950  5600 950 
Wire Wire Line
	6100 1050 5600 1050
Wire Wire Line
	5600 1650 6100 1650
Wire Wire Line
	5600 1750 6100 1750
Text Label 5650 950  0    50   ~ 0
D14
Text Label 5800 1650 0    50   ~ 0
D14
Text Label 5650 1050 0    50   ~ 0
D15
Text Label 5800 1750 0    50   ~ 0
D15
$Comp
L R R2
U 1 1
P 5450 1750
F 0 "R2" V 5500 2000 50  0000 C CNN
F 1 "4.7K" V 5450 1750 50  0000 C CNN
F 2 "A01myFootPrint:C_0603" V 5380 1750 50  0001 C CNN
F 3 "" H 5450 1750 50  0001 C CNN
	1    5450 1750
	0    -1   -1   0   
$EndComp
$Comp
L R R1
U 1 1
P 5450 1650
F 0 "R1" V 5500 1900 50  0000 C CNN
F 1 "4.7K" V 5450 1650 50  0000 C CNN
F 2 "A01myFootPrint:C_0603" V 5380 1650 50  0001 C CNN
F 3 "" H 5450 1650 50  0001 C CNN
	1    5450 1650
	0    -1   -1   0   
$EndComp
$Comp
L +3.3V #PWR035
U 1 1
P 5100 1600
F 0 "#PWR035" H 5100 1450 50  0001 C CNN
F 1 "+3.3V" H 5100 1740 50  0000 C CNN
F 2 "" H 5100 1600 50  0001 C CNN
F 3 "" H 5100 1600 50  0001 C CNN
	1    5100 1600
	1    0    0    -1  
$EndComp
Wire Wire Line
	5300 1650 5100 1650
Wire Wire Line
	5100 1600 5100 1750
Wire Wire Line
	5100 1750 5300 1750
Connection ~ 5100 1650
$Comp
L C_Small C2
U 1 1
P 5450 1950
F 0 "C2" V 5350 1900 50  0000 L CNN
F 1 "100pF" V 5550 1850 50  0000 L CNN
F 2 "A01myFootPrint:C_0603" H 5450 1950 50  0001 C CNN
F 3 "" H 5450 1950 50  0001 C CNN
	1    5450 1950
	0    1    1    0   
$EndComp
$Comp
L C_Small C3
U 1 1
P 5450 2200
F 0 "C3" V 5350 2150 50  0000 L CNN
F 1 "100pF" V 5550 2100 50  0000 L CNN
F 2 "A01myFootPrint:C_0603" H 5450 2200 50  0001 C CNN
F 3 "" H 5450 2200 50  0001 C CNN
	1    5450 2200
	0    1    1    0   
$EndComp
Wire Wire Line
	5550 1950 5650 1950
Wire Wire Line
	5650 1950 5650 1650
Connection ~ 5650 1650
Wire Wire Line
	5750 1750 5750 2200
Wire Wire Line
	5750 2200 5550 2200
Connection ~ 5750 1750
$Comp
L GND #PWR036
U 1 1
P 5250 2250
F 0 "#PWR036" H 5250 2000 50  0001 C CNN
F 1 "GND" H 5250 2100 50  0000 C CNN
F 2 "" H 5250 2250 50  0001 C CNN
F 3 "" H 5250 2250 50  0001 C CNN
	1    5250 2250
	1    0    0    -1  
$EndComp
Wire Wire Line
	5250 1950 5250 2250
Wire Wire Line
	5250 2200 5350 2200
Wire Wire Line
	5250 1950 5350 1950
Connection ~ 5250 2200
$Comp
L +3.3V #PWR037
U 1 1
P 7250 800
F 0 "#PWR037" H 7250 650 50  0001 C CNN
F 1 "+3.3V" H 7250 940 50  0000 C CNN
F 2 "" H 7250 800 50  0001 C CNN
F 3 "" H 7250 800 50  0001 C CNN
	1    7250 800 
	1    0    0    -1  
$EndComp
Wire Wire Line
	7100 850  7250 850 
Wire Wire Line
	7250 800  7250 1550
Wire Wire Line
	7250 950  7100 950 
Connection ~ 7250 850 
NoConn ~ 7100 1450
Wire Wire Line
	7250 1550 7100 1550
Connection ~ 7250 950 
Wire Wire Line
	7100 1150 7150 1150
Wire Wire Line
	7150 1050 7150 1900
Wire Wire Line
	7150 1850 7100 1850
Connection ~ 7150 1850
$Comp
L GND #PWR038
U 1 1
P 7150 1900
F 0 "#PWR038" H 7150 1650 50  0001 C CNN
F 1 "GND" H 7150 1750 50  0000 C CNN
F 2 "" H 7150 1900 50  0001 C CNN
F 3 "" H 7150 1900 50  0001 C CNN
	1    7150 1900
	1    0    0    -1  
$EndComp
Wire Wire Line
	7100 1050 7150 1050
Connection ~ 7150 1150
Text Notes 6450 800  0    50   ~ 0
Adr=0x76
Text Notes 6450 1400 0    50   ~ 0
Adr=0x5A or 0x5B
NoConn ~ 7100 1650
NoConn ~ 7100 1750
$Comp
L 6PIN CN2
U 1 1
P 8850 5850
F 0 "CN2" H 8800 6200 50  0000 C CNN
F 1 "B6B-XH-A" H 8850 5500 50  0000 C CNN
F 2 "A01myFootPrint:cn_B6B-XH-A" H 8850 4600 60  0001 C CNN
F 3 "" H 8850 4600 60  0001 C CNN
	1    8850 5850
	1    0    0    -1  
$EndComp
$Comp
L +5V #PWR039
U 1 1
P 8500 5550
F 0 "#PWR039" H 8500 5400 50  0001 C CNN
F 1 "+5V" H 8500 5690 50  0000 C CNN
F 2 "" H 8500 5550 50  0001 C CNN
F 3 "" H 8500 5550 50  0001 C CNN
	1    8500 5550
	1    0    0    -1  
$EndComp
$Comp
L GND #PWR040
U 1 1
P 8500 6150
F 0 "#PWR040" H 8500 5900 50  0001 C CNN
F 1 "GND" H 8500 6000 50  0000 C CNN
F 2 "" H 8500 6150 50  0001 C CNN
F 3 "" H 8500 6150 50  0001 C CNN
	1    8500 6150
	1    0    0    -1  
$EndComp
Text Notes 9000 5600 0    50   ~ 0
+5V
Text Notes 9000 5700 0    50   ~ 0
GND
Text Notes 9000 5800 0    50   ~ 0
RXD
Text Notes 9000 5900 0    50   ~ 0
TXD
Text Notes 9000 6000 0    50   ~ 0
1PPS
Text Notes 9000 6100 0    50   ~ 0
NC
NoConn ~ 8550 6100
Wire Wire Line
	8500 6150 8500 5700
Wire Wire Line
	8500 5700 8550 5700
Wire Wire Line
	8550 5600 8500 5600
Wire Wire Line
	8500 5600 8500 5550
Text Notes 8700 5450 0    50   ~ 0
for AE-GNSS
$Comp
L ic_OSRB38C9AA IC1
U 1 1
P 4000 3600
F 0 "IC1" H 4200 3750 50  0000 C CNN
F 1 "OSRB38C9AA" H 4250 3300 50  0000 C CNN
F 2 "A01myFootPrint:ic_OSRB38C9AA" H 4000 3600 50  0001 C CNN
F 3 "" H 4000 3600 50  0001 C CNN
	1    4000 3600
	1    0    0    -1  
$EndComp
$Comp
L +3.3V #PWR041
U 1 1
P 3350 3150
F 0 "#PWR041" H 3350 3000 50  0001 C CNN
F 1 "+3.3V" H 3350 3290 50  0000 C CNN
F 2 "" H 3350 3150 50  0001 C CNN
F 3 "" H 3350 3150 50  0001 C CNN
	1    3350 3150
	1    0    0    -1  
$EndComp
$Comp
L GND #PWR042
U 1 1
P 4000 4000
F 0 "#PWR042" H 4000 3750 50  0001 C CNN
F 1 "GND" H 4000 3850 50  0000 C CNN
F 2 "" H 4000 4000 50  0001 C CNN
F 3 "" H 4000 4000 50  0001 C CNN
	1    4000 4000
	1    0    0    -1  
$EndComp
Wire Wire Line
	4000 3200 4000 3250
Wire Wire Line
	4000 3950 4000 4000
$Comp
L R R13
U 1 1
P 3550 3200
F 0 "R13" V 3450 3200 50  0000 C CNN
F 1 "100" V 3550 3200 50  0000 C CNN
F 2 "A01myFootPrint:C_0603" V 3480 3200 50  0001 C CNN
F 3 "" H 3550 3200 50  0001 C CNN
	1    3550 3200
	0    1    1    0   
$EndComp
$Comp
L CP1_Small C5
U 1 1
P 3750 3600
F 0 "C5" H 3550 3650 50  0000 L CNN
F 1 "47uF/16V" H 3250 3550 50  0000 L CNN
F 2 "A01myFootPrint:CP_Radial_D5.0mm_P2.00mm" H 3750 3600 50  0001 C CNN
F 3 "" H 3750 3600 50  0001 C CNN
	1    3750 3600
	1    0    0    -1  
$EndComp
$Comp
L GND #PWR043
U 1 1
P 3750 4000
F 0 "#PWR043" H 3750 3750 50  0001 C CNN
F 1 "GND" H 3750 3850 50  0000 C CNN
F 2 "" H 3750 4000 50  0001 C CNN
F 3 "" H 3750 4000 50  0001 C CNN
	1    3750 4000
	1    0    0    -1  
$EndComp
Wire Wire Line
	3700 3200 4000 3200
Wire Wire Line
	3750 3500 3750 3200
Connection ~ 3750 3200
Wire Wire Line
	3750 3700 3750 4000
Wire Wire Line
	3400 3200 3350 3200
Wire Wire Line
	3350 3200 3350 3150
$Comp
L R R14
U 1 1
P 4750 3400
F 0 "R14" V 4650 3400 50  0000 C CNN
F 1 "20K" V 4750 3400 50  0000 C CNN
F 2 "A01myFootPrint:C_0603" V 4680 3400 50  0001 C CNN
F 3 "" H 4750 3400 50  0001 C CNN
	1    4750 3400
	-1   0    0    1   
$EndComp
$Comp
L +3.3V #PWR044
U 1 1
P 4750 3200
F 0 "#PWR044" H 4750 3050 50  0001 C CNN
F 1 "+3.3V" H 4750 3340 50  0000 C CNN
F 2 "" H 4750 3200 50  0001 C CNN
F 3 "" H 4750 3200 50  0001 C CNN
	1    4750 3200
	1    0    0    -1  
$EndComp
Wire Wire Line
	4750 3200 4750 3250
Text Label 4850 3600 0    50   ~ 0
RXD1
Text Notes 3850 3150 0    50   ~ 0
Ir reciever
$Comp
L LED LED3
U 1 1
P 4750 4450
F 0 "LED3" H 4650 4350 50  0000 L CNN
F 1 "Ir LED" H 4650 4600 50  0000 L CNN
F 2 "A01myFootPrint:led_5mmLED" V 4750 4450 50  0001 C CNN
F 3 "" V 4750 4450 50  0001 C CNN
	1    4750 4450
	-1   0    0    1   
$EndComp
$Comp
L GND #PWR045
U 1 1
P 4950 4500
F 0 "#PWR045" H 4950 4250 50  0001 C CNN
F 1 "GND" H 4950 4350 50  0000 C CNN
F 2 "" H 4950 4500 50  0001 C CNN
F 3 "" H 4950 4500 50  0001 C CNN
	1    4950 4500
	1    0    0    -1  
$EndComp
$Comp
L R R15
U 1 1
P 4450 4450
F 0 "R15" V 4350 4450 50  0000 C CNN
F 1 "47" V 4450 4450 50  0000 C CNN
F 2 "A01myFootPrint:C_0603" V 4380 4450 50  0001 C CNN
F 3 "" H 4450 4450 50  0001 C CNN
	1    4450 4450
	0    1    1    0   
$EndComp
Wire Wire Line
	4850 4450 4950 4450
Wire Wire Line
	4950 4450 4950 4500
Wire Wire Line
	4650 4450 4600 4450
Wire Wire Line
	4300 4450 4200 4450
Text Label 3600 4450 0    50   ~ 0
1PPS
Text Notes 4600 4300 0    50   ~ 0
Ir transmitter
$Comp
L JUMPER2*1 JP2
U 1 1
P 4500 3600
F 0 "JP2" H 4450 3700 50  0000 C CNN
F 1 "JUMPER2*1" H 4500 3500 50  0000 C CNN
F 2 "A01myFootPrint:JP_JUMPER1x2" H 4500 3600 60  0001 C CNN
F 3 "" H 4500 3600 60  0001 C CNN
	1    4500 3600
	1    0    0    -1  
$EndComp
Wire Wire Line
	4700 3600 5100 3600
$Comp
L JUMPER2*1 JP1
U 1 1
P 4000 4450
F 0 "JP1" H 3950 4550 50  0000 C CNN
F 1 "JUMPER2*1" H 4000 4350 50  0000 C CNN
F 2 "A01myFootPrint:JP_JUMPER1x2" H 4000 4450 60  0001 C CNN
F 3 "" H 4000 4450 60  0001 C CNN
	1    4000 4450
	1    0    0    -1  
$EndComp
Wire Wire Line
	3800 4450 3550 4450
Wire Wire Line
	4300 3600 4200 3600
Wire Wire Line
	4750 3550 4750 3600
Connection ~ 4750 3600
$EndSCHEMATC
